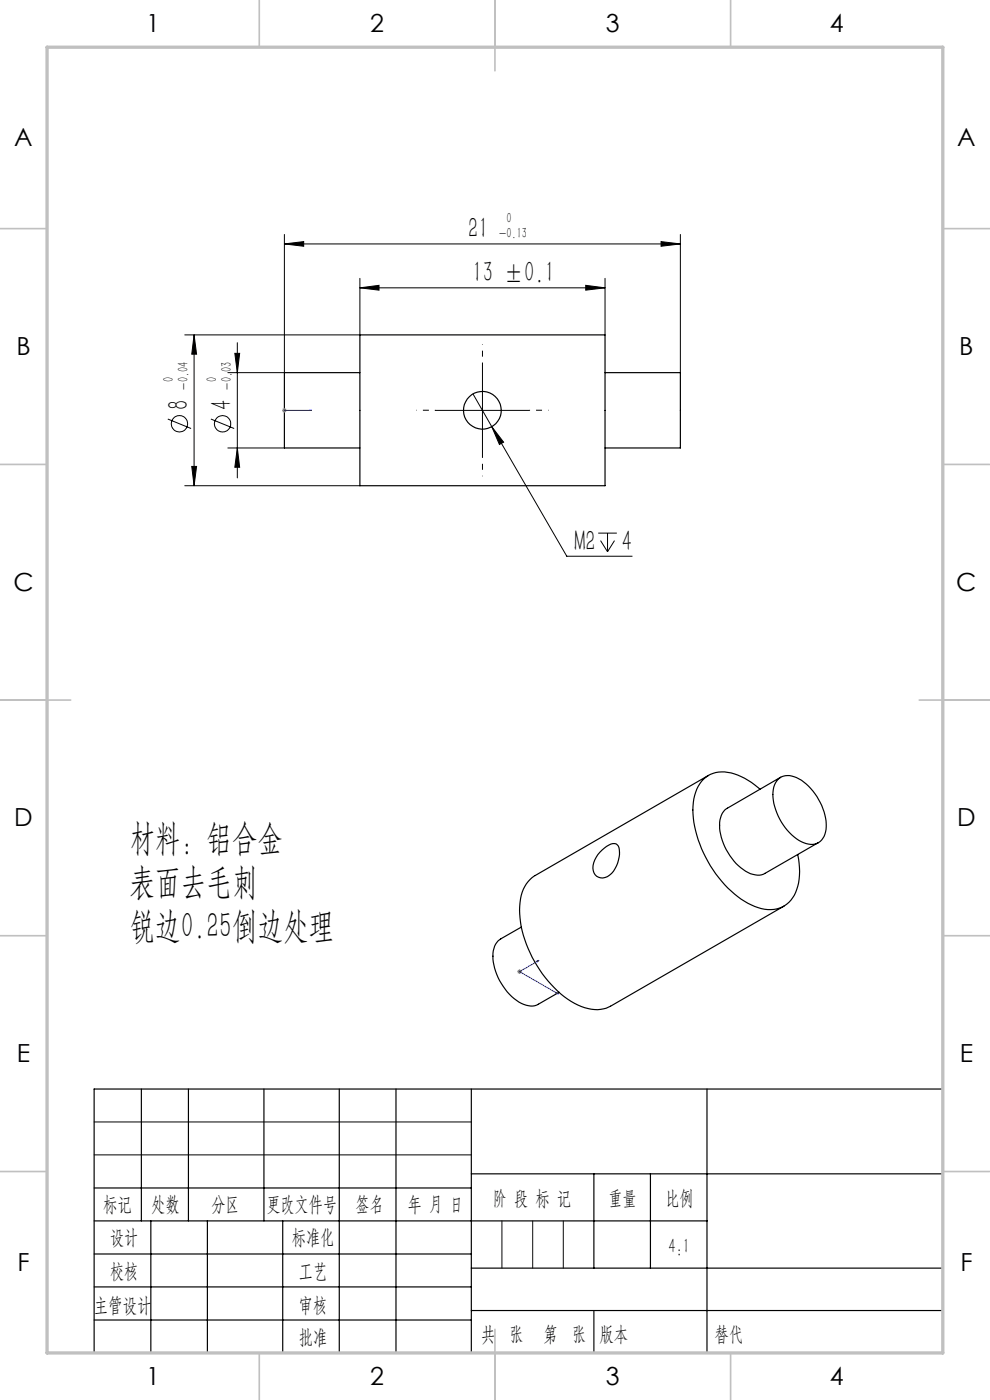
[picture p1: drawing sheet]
<svg xmlns="http://www.w3.org/2000/svg" width="210mm" height="297mm" viewBox="0 0 210 297" stroke-linecap="round" stroke-linejoin="round" font-family="sans-serif">
<g fill="none" stroke="#000" stroke-width=".25">
<path d="M76.3 71h52v32h-52zM76.3 79.1h-16v15.9h16M128.3 79.1h16v15.9h-16M150.3 164.5l-36.8 21.2a7.5 7.5 0 0 0-3.3 6.5 24.2 24.2 0 0 0 6.7 16.7 14 14 0 0 0 9.9 5.3l1.8-.3 .9-.4 36.8-21.3M161.2 167.4a12.9 12.9 0 0 0-8.1-3.6 5.9 5.9 0 0 0-5.7 4.9 18.7 18.7 0 0 0 1.8 12.2 22.5 22.5 0 0 0 10.9 11.4 6.3 6.3 0 0 0 8.4-2.4 13.2 13.2 0 0 0 .7-8.6M165.1 165.3a3.6 3.6 0 0 1 4.4-.1 12.3 12.3 0 0 1 5.7 10.8 3.2 3.2 0 0 1-4.7 2.8 11.8 11.8 0 0 1-6.5-11.4l.3-1zM165.6 164.9l-11.3 6.5a4.2 4.2 0 0 0-1.7 4.3 12.3 12.3 0 0 0 6.6 9.6l1.5 .4 1.3-.2 11.6-6.8M110.6 196.7l-4.4 2.5a4.3 4.3 0 0 0-1.6 4.3 12.4 12.4 0 0 0 6.5 9.6l1.5 .3 1.3-.2 4.7-2.7M127.2 180.8a3.9 3.9 0 0 1 3.5-1.8 2.21 2.21 0 0 1 .7 2.3 5.6 5.6 0 0 1-3.1 4.9 2.02 2.02 0 0 1-2.5-2.6l.4-1.1zM30 231v28M40 231v28M56 231v28"/>
<path d="M72 231v56M84 231v56M100 231v56M150 231v56M200 231h-180v56M20 252h80M20 259h130M32 259v28M44 259v28M60 259v28M100 249h100M126 249v20"/>
<path d="M138 249v20M20 266h80M20 273h80M100 269h100M100 278h100M20 280h80"/>
<circle cx="102.3" cy="87" r="4"/>
</g>
<g fill="none" stroke="#000" stroke-width=".21">
<path d="M60.3 51.7l4.1-.4v.9zM60.3 49.7v29.4h-12M60.3 51.7h84M76.3 59.1v11.9h-37.1M128.3 59.1v11.9M140.2 51.3l4.1 .4-4.1 .5zM144.3 49.7v29.4M41.2 71l.5 4.1h-1zM41.2 71v32M49.8 75h1l-.5 4.1zM50.3 72.7v28.7M76.3 61.1l4.1-.6v1.1z"/>
<path d="M76.3 61.1h52M102.3 77v20M124.2 60.5l4.1 .6-4.1 .5zM35.6 88.9l4.9 2M40.7 99h1l-.5 4zM44.7 88.9l5 2M48.3 95h12M50.3 95l.5 4.1h-1zM92.3 87.1h20M100.3 83.6l4 6.9M104.3 90.5l2.5 3.3-.9 .5zM104.3 90.5l15.9 27.5h13.9"/>
<path d="M39.2 103h37.1M126.9 113.1h3.9M127.4 114.7l1.5 2.3M128.9 113.1v3.9M130.4 114.7l-1.5 2.3M20 238h80M20 245h80"/>
<circle cx="38.1" cy="89.9" r="1.73"/>
<circle cx="47.2" cy="89.9" r="1.74"/>
</g>
<path d="M60.2 87.1h.3zM60.3 87.1h.1M60.3 87.1h5.8M66.1 87.1h-.5h.5M113.8 203.9l.5-.2-.3 .3zM114.3 203.7l-4.1 2.4 8.3 4.8M117.9 210.7l.2-.1 .4 .3z" fill="none" stroke="#00f" stroke-width=".21"/>
<path d="M59.8 87.1h1M60 86.7l.7 .7M60.3 86.5v1.1M60.7 86.7l-.7 .7M109.7 206.1h1M109.9 205.8l.7 .7M110.2 205.6v1M110.6 205.8l-.7 .7" fill="none" stroke="#808080" stroke-width=".21"/>
<path d="M102.3 77v-4M92.3 87h-4M102.3 97v4M112.3 87h4" fill="none" stroke="#000" stroke-width=".21" stroke-dasharray="30.5 1.3 1.3 1.3" stroke-dashoffset="30.4" stroke-linecap="butt"/>
<path d="M106.5 259v10M113 259v10M119.5 259v10" fill="none" stroke="#0a0605" stroke-width=".21"/>
<path d="M126 278v9" fill="none" stroke="#0a0605" stroke-width=".25"/>
<g fill="none" stroke="#c0c0c0" stroke-width=".35">
<path d="M55 0v10M105 0v15M155 0v10M0 48.5h10M200 48.5h10M0 98.5h10M200 98.5h10M0 148.5h15M195 148.5h15M0 198.5h10M200 198.5h10M0 248.5h10"/>
<path d="M200 248.5h10M55 287v10M105 282v15M155 287v10"/>
</g>
<path d="M10 10h190v277h-190z" fill="none" stroke="#c0c0c0" stroke-width=".7"/>
<g fill="#00f">
<path d="M65.6 87.1h.5zM60.2 87.1h.3z"/>
<path d="M113.8 203.9l.2 .1 .3-.3zM117.9 210.7l.6 .2-.4-.3z"/>
</g>
<g fill="#000">
<path d="M60.3 51.7l4.1-.4v.9zM140.2 51.3l4.1 .4-4.1 .5zM104.3 90.5l1.6 3.8 .9-.5z"/>
<path d="M49.8 75h1l-.5 4.1zM50.3 95l.5 4.1h-1zM41.2 71l.5 4.1h-1zM40.7 99h1l-.5 4z"/>
<path d="M124.2 60.5l4.1 .6-4.1 .5zM76.3 61.1l4.1-.6v1.1z"/>
</g>
<g font-size="7.8">
<text x="27.5" y="180.4">材料：铝合金</text>
<text x="27.5" y="189.6">表面去毛刺</text>
<text x="27.5" y="198.9">锐边0.25倒边处理</text>
</g>
<g font-size="6.3">
<text x="99.3" y="50.5">21</text>
<text x="100.3" y="59.8">13 ±0.1</text>
<text x="40" y="87" transform="rotate(-90 40 87)">8</text>
<text x="49.1" y="87" transform="rotate(-90 49.1 87)">4</text>
<text x="121.8" y="116.8">M2</text>
<text x="131.9" y="116.8">4</text>
</g>
<g font-size="5.3">
<text x="31" y="6.8">1</text>
<text x="78.5" y="6.8">2</text>
<text x="128.5" y="6.8">3</text>
<text x="176" y="6.8">4</text>
<text x="3" y="31.1">A</text>
<text x="203" y="31.1">A</text>
<text x="3.5" y="75.3">B</text>
<text x="203.5" y="75.3">B</text>
<text x="2.8" y="125.3">C</text>
<text x="202.8" y="125.3">C</text>
<text x="3" y="175.3">D</text>
<text x="203" y="175.3">D</text>
<text x="3.6" y="225.3">E</text>
<text x="203.6" y="225.3">E</text>
<text x="3.7" y="269.6">F</text>
<text x="203.7" y="269.6">F</text>
<text x="31" y="293.8">1</text>
<text x="78.5" y="293.8">2</text>
<text x="128.5" y="293.8">3</text>
<text x="176" y="293.8">4</text>
</g>
<g font-size="4.4">
<text x="21.9" y="256.9">标记</text>
<text x="32.1" y="256.9">处数</text>
<text x="44.9" y="256.9">分区</text>
<text x="56.5" y="256.9">更改文件号</text>
<text x="75.4" y="256.9">签名</text>
<text x="86.5" y="256.9">年 月 日</text>
<text x="104.5" y="255.6">阶 段 标 记</text>
<text x="129" y="255.6">重量</text>
<text x="141.1" y="255.6">比例</text>
<text x="23.3" y="263.9">设计</text>
<text x="61.9" y="263.9">标准化</text>
<text x="141.8" y="265.7">4:1</text>
<text x="23.3" y="271.1">校核</text>
<text x="63.4" y="271">工艺</text>
<text x="19.9" y="278.3">主管设计</text>
<text x="63.4" y="278.3">审核</text>
<text x="63.4" y="285.2">批准</text>
<text x="102.1" y="284.4">共 张</text>
<text x="115.3" y="284.4">第 张</text>
<text x="127.2" y="284.4">版本</text>
</g>
<text font-size="4.4" fill="#0a0605" x="151.6" y="284.4">替代</text>
<g font-size="3.1">
<text x="107.4" y="47.4">0</text>
<text x="105.9" y="50.5">-0.13</text>
<text x="36.8" y="81.1" transform="rotate(-90 36.8 81.1)">0</text>
<text x="39.9" y="82.6" transform="rotate(-90 39.9 82.6)">-0.04</text>
<text x="46" y="81.1" transform="rotate(-90 46 81.1)">0</text>
<text x="49.1" y="82.6" transform="rotate(-90 49.1 82.6)">-0.03</text>
</g>
</svg>
